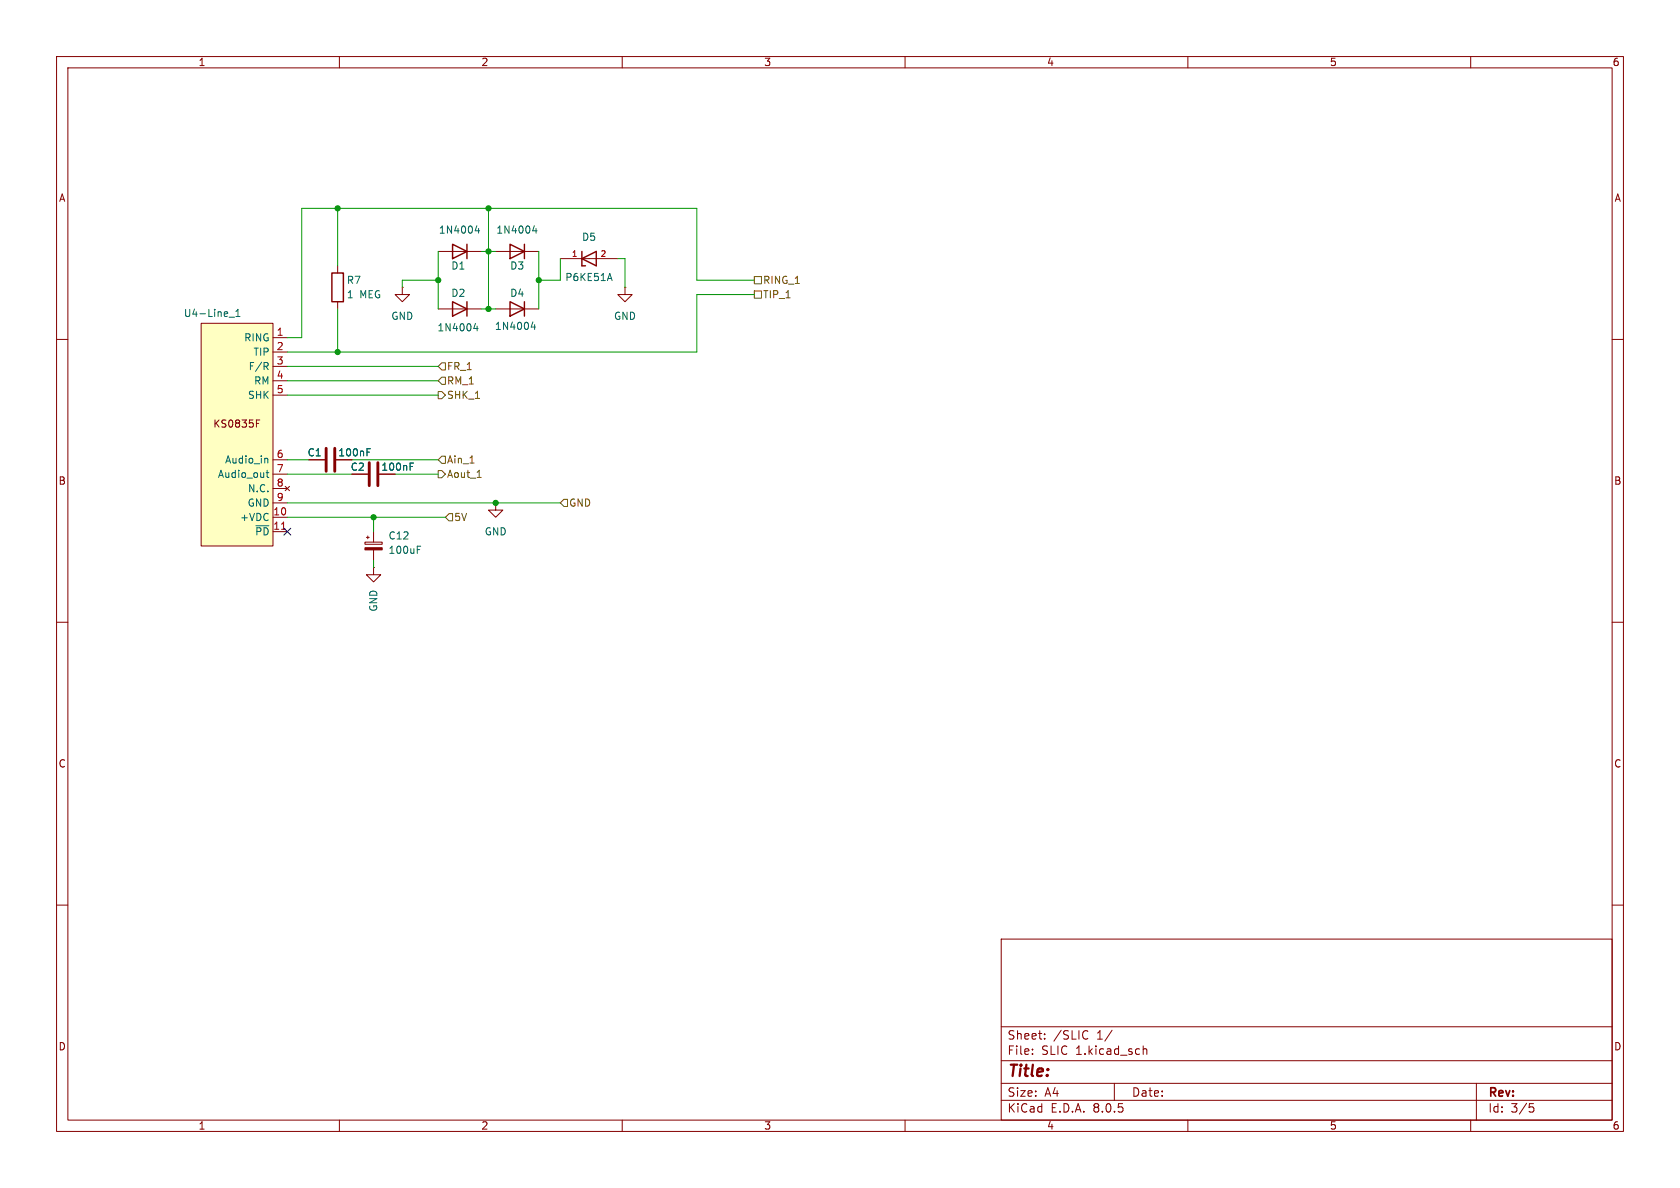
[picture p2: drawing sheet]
<svg xmlns="http://www.w3.org/2000/svg" width="297mm" height="210mm" viewBox="0 0 297 210" stroke-linecap="round" stroke-linejoin="round" font-family="sans-serif">
<g fill="none" stroke="#840000" stroke-width=".18">
<path d="M10 10h277v190h-277zM12 12h273v186h-273zM60 10v2M110 10v2M160 10v2M210 10v2M260 10v2M10 60h2M71.1 50.8v1.3h1.3l-1.3 1.2-1.3-1.2h1.3M71.1 50.8h.1M77.5 54.6h7.6M77.5 44.5h7.6"/>
<path d="M87.6 54.6h7.6M87.6 44.5h7.6M99.1 45.7h10.1M110.5 50.8v1.3h1.3l-1.3 1.2-1.3-1.2h1.3M110.5 50.8h.1M285 60h2M54.6 81.3h2.8M62.2 83.8h2.8M64.5 95.8h3.1v.4h-3.1zM64.8 95h.5M65 94.7v.6M66 94v1.8"/>
<path d="M66 97.2v1.9M87.6 88.9v1.3h1.3l-1.3 1.2-1.2-1.2h1.2M87.6 88.9h.1M10 110h2M285 110h2M10 160h2M285 160h2M177 166h108v32h-108zM60 198v2M110 198v2M160 198v2M177 194.5h108"/>
<path d="M177 191.5h108M177 187.5h108M177 181.5h108M182.5 186.3v.1M182.5 185.5v.1M184.7 183.6v.1M184.7 182.8v.1M192 182.2l.3 .1M192.3 183.6l-.3 .1M196.6 182.1l-1.3 2M197 191.5v3M202.1 184.9v1.5"/>
<path d="M202.1 185.5l.2-.1 .4 .1v.9M210 198v2M260 198v2M261 191.5v6.5M270.4 195.1h.7M270.5 195.7h.4l.3 .3-.2 .5-.5 .1"/>
</g>
<path d="M80 53.3l2.5 1.3-2.5 1.3zM80 43.2l2.5 1.3-2.5 1.2zM82.5 43.2v2.5M82.5 53.3v2.6M90.2 53.3l2.5 1.3-2.5 1.3zM90.2 43.2l2.5 1.3-2.5 1.2zM92.7 43.2v2.5M92.7 53.3v2.6M102.9 44.5v2.5h.6M102.9 45.7l2.5-1.2v2.5z" fill="none" stroke="#840000" stroke-width=".25"/>
<g fill="none" stroke="#006464" stroke-width=".18">
<path d="M84.3 39.9l-.3 .9h.8M94.5 39.9l-.3 .9h.7M84 57.2l-.3 .9h.8M84.4 57.6v.9M84.6 40.4v.8M94.2 56.9l-.3 .9h.8M94.5 57.4v.8M94.8 40.4v.8M107.5 49.2h.6M107.8 48.3l.4 1.3M64.9 79.9h.4M64.9 79.3h.6"/>
<path d="M72.5 82.5h.4M72.5 81.9h.6M73.8 97.2h.4M73.8 96.6h.6"/>
</g>
<path d="M64.5 96.8h3.1v.4h-3.1z" fill="#840000" stroke="#840000" stroke-width=".18"/>
<path d="M57.7 79.2v4.1M59.2 79.2v4.1M65.3 81.8v4.1M66.8 81.8v4.1" fill="none" stroke="#840000" stroke-width=".51"/>
<path d="M35.6 57.2h12.7v39.3h-12.7z" fill="#ffffc2"/>
<g fill="none" stroke="#840000" stroke-width=".18">
<path d="M35.6 57.2h12.7v39.3h-12.7zM48.3 59.7h2.5M59.7 47v1.3M59.7 53.3v1.3M45.3 74.8h.5M45.3 74.2h.6M48.3 62.2h2.5M48.3 64.8h2.5M48.3 67.3h2.5M48.3 69.9h2.5M48.3 91.4h2.5M48.3 94h2.5"/>
<path d="M48.3 81.3h2.5M48.3 83.8h2.5M48.3 86.4h2.5M48.3 88.9h2.5M50.4 86l.8 .7M51.2 86l-.8 .7M54.6 81.3h2.8M62.2 83.8h2.8M66 100.3v1.3h1.3l-1.3 1.3-1.2-1.3h1.2M66 100.3h.1"/>
</g>
<path d="M49.8 93.6h.7" fill="none" stroke="#a90000" stroke-width=".18"/>
<path d="M40.5 56.1h1M41.7 56h.7M41.7 55l.4-.3v1.3M47 64.7l.4 .6M47.2 64.1l.2 .2-.1 .3-.1 .1M64.9 79.9h.4M64.9 79.3h.6M47 81l.3 .2v.7M47 83.6h.5M47.2 83.1v1.1l.3 .2M72.5 82.5h.4M72.5 81.9h.6" fill="none" stroke="#006464" stroke-width=".18"/>
<path d="M58.7 48.3h2v5h-2z" fill="none" stroke="#840000" stroke-width=".25"/>
<path d="M133.3 48.9h1.3v1.3h-1.3zM133.3 51.4h1.3v1.3h-1.3zM77.5 69.2h.6l.6 .7-.6 .6h-.6zM77.5 64.8l.6-.7h.6v1.3h-.6zM78.1 66.7h.6v1.2h-.6l-.6-.6zM77.5 81.3l.6-.7h.6v1.3h-.6zM77.5 83.2h.6l.6 .6-.6 .7h-.6zM79.4 90.8h.6v1.3h-.6l-.7-.7zM83.1 81.9h.7M84.4 84.4h.7M99.7 88.3h.6v1.2h-.6l-.6-.6z" fill="none" stroke="#725600" stroke-width=".18"/>
<g fill="none" stroke="#009600" stroke-width=".18">
<path d="M59.7 36.8v10.2M86.4 36.8v17.8M59.7 54.6v7.6M77.5 49.5h-6.4v1.3M77.5 44.5v10.1M85.1 44.5h2.5M85.1 54.6h2.5M95.2 44.5v10.1M99.1 45.7v3.8h-3.9M109.2 45.7h1.3v5.1M133.3 52.1h-10.1v10.1h-72.4M133.3 49.5h-10.1v-12.7h-69.9v22.9h-2.5"/>
<path d="M50.8 67.3h26.7M50.8 64.8h26.7M50.8 69.9h26.7M50.8 81.3h3.8M50.8 88.9h48.3M50.8 83.8h11.4M50.8 91.4h27.9M62.2 81.3h15.3M66 91.4v2.6M66 99.1v1.2M69.8 83.8h7.7"/>
</g>
<path d="M50.2 93.4l1.2 1.2M51.4 93.4l-1.2 1.2" fill="none" stroke="#000084" stroke-width=".18"/>
<g fill="#009600" stroke="#009600" stroke-width=".18">
<circle cx="86.4" cy="44.5" r=".46"/>
<circle cx="95.2" cy="49.5" r=".46"/>
<circle cx="86.4" cy="54.6" r=".46"/>
<circle cx="77.5" cy="49.5" r=".46"/>
<circle cx="59.7" cy="36.8" r=".46"/>
<circle cx="86.4" cy="36.8" r=".46"/>
<circle cx="66" cy="91.4" r=".46"/>
<circle cx="59.7" cy="62.2" r=".46"/>
<circle cx="87.6" cy="88.9" r=".46"/>
</g>
<text font-size="2.8" fill="#840000" x="178" y="190.9">Title:</text>
<g font-size="2.1" fill="#840000">
<text x="178" y="184">Sheet:</text>
<text x="186.2" y="184">/SLIC</text>
<text x="194" y="184">1/</text>
<text x="178" y="186.7">File:</text>
<text x="184.1" y="186.7">SLIC</text>
<text x="190.2" y="186.7">1.kicad_sch</text>
<text x="178" y="196.9">KiCad</text>
<text x="178" y="194.1">Size:</text>
<text x="184.7" y="194.1">A4</text>
<text x="185.7" y="196.9">E.D.A.</text>
<text x="193.3" y="196.9">8.0.5</text>
<text x="200" y="194.1">Date:</text>
<text x="263" y="194.3">Rev:</text>
<text x="263" y="196.9">Id:</text>
<text x="267.1" y="196.9">3/5</text>
</g>
<g font-size="1.8" fill="#840000">
<text x="35" y="11.9">1</text>
<text x="85" y="11.9">2</text>
<text x="135" y="11.9">3</text>
<text x="185" y="11.9">4</text>
<text x="235" y="11.9">5</text>
<text x="285" y="11.9">6</text>
<text x="10.3" y="35.9">A</text>
<text x="285.3" y="35.9">A</text>
<text x="37.6" y="75.8">KS0835F</text>
<text x="59.7" y="80.9">100nF</text>
<text x="67.3" y="83.4">100nF</text>
<text x="10.3" y="85.9">B</text>
<text x="285.3" y="85.9">B</text>
<text x="10.3" y="135.9">C</text>
<text x="285.3" y="135.9">C</text>
<text x="10.3" y="185.9">D</text>
<text x="285.3" y="185.9">D</text>
<text x="35" y="199.9">1</text>
<text x="85" y="199.9">2</text>
<text x="135" y="199.9">3</text>
<text x="185" y="199.9">4</text>
<text x="235" y="199.9">5</text>
<text x="285" y="199.9">6</text>
</g>
<g font-size="1.8" fill="#006464">
<text x="77.5" y="41.5">1N4004</text>
<text x="87.6" y="41.5">1N4004</text>
<text x="79.7" y="47.9">D1</text>
<text x="90.1" y="47.9">D3</text>
<text x="102.8" y="42.8">D5</text>
<text x="61.2" y="50.4">R7</text>
<text x="61.2" y="52.9">1</text>
<text x="63.6" y="52.9">MEG</text>
<text x="79.7" y="52.7">D2</text>
<text x="90.1" y="52.7">D4</text>
<text x="99.8" y="49.9">P6KE51A</text>
<text x="32.4" y="56.2">U4-Line_1</text>
<text x="69.1" y="56.7">GND</text>
<text x="77.2" y="58.8">1N4004</text>
<text x="87.4" y="58.5">1N4004</text>
<text x="108.5" y="56.7">GND</text>
<text x="43.1" y="60.6">RING</text>
<text x="43.9" y="65.6">F/R</text>
<text x="44.7" y="63.1">TIP</text>
<text x="43.7" y="70.7">SHK</text>
<text x="44.8" y="68.2">RM</text>
<text x="39.7" y="82.1">Audio_in</text>
<text x="54.3" y="80.9">C1</text>
<text x="61.9" y="83.4">C2</text>
<text x="38.4" y="84.7">Audio_out</text>
<text x="43.7" y="89.8">GND</text>
<text x="43.7" y="87.2">N.C.</text>
<text x="42.3" y="92.3">+VDC</text>
<text x="45" y="94.8">~{PD}</text>
<text x="68.6" y="95.6">C12</text>
<text x="85.6" y="94.8">GND</text>
<text x="68.6" y="98.1">100uF</text>
<text x="66.9" y="108.2" transform="rotate(-90 66.9 108.2)">GND</text>
</g>
<g font-size="1.8" fill="#725600">
<text x="134.8" y="50.4">RING_1</text>
<text x="134.8" y="52.9">TIP_1</text>
<text x="78.9" y="65.6">FR_1</text>
<text x="78.9" y="70.7">SHK_1</text>
<text x="78.9" y="68.2">RM_1</text>
<text x="78.9" y="82.1">Ain_1</text>
<text x="78.9" y="84.7">Aout_1</text>
<text x="100.5" y="89.8">GND</text>
<text x="80.2" y="92.3">5V</text>
</g>
<g font-size="1.8" fill="#a90000">
<text x="48.8" y="59.4">1</text>
<text x="48.8" y="62">2</text>
<text x="48.8" y="64.5">3</text>
<text x="48.8" y="67.1">4</text>
<text x="48.8" y="69.6">5</text>
<text x="48.8" y="81">6</text>
<text x="48.8" y="83.6">7</text>
<text x="48.8" y="86.1">8</text>
<text x="48.8" y="88.6">9</text>
<text x="48.2" y="91.2">10</text>
<text x="48.2" y="93.7">11</text>
</g>
<g font-size="1.4" fill="#a90000">
<text x="101" y="45.5">1</text>
<text x="106.1" y="45.5">2</text>
</g>
</svg>
